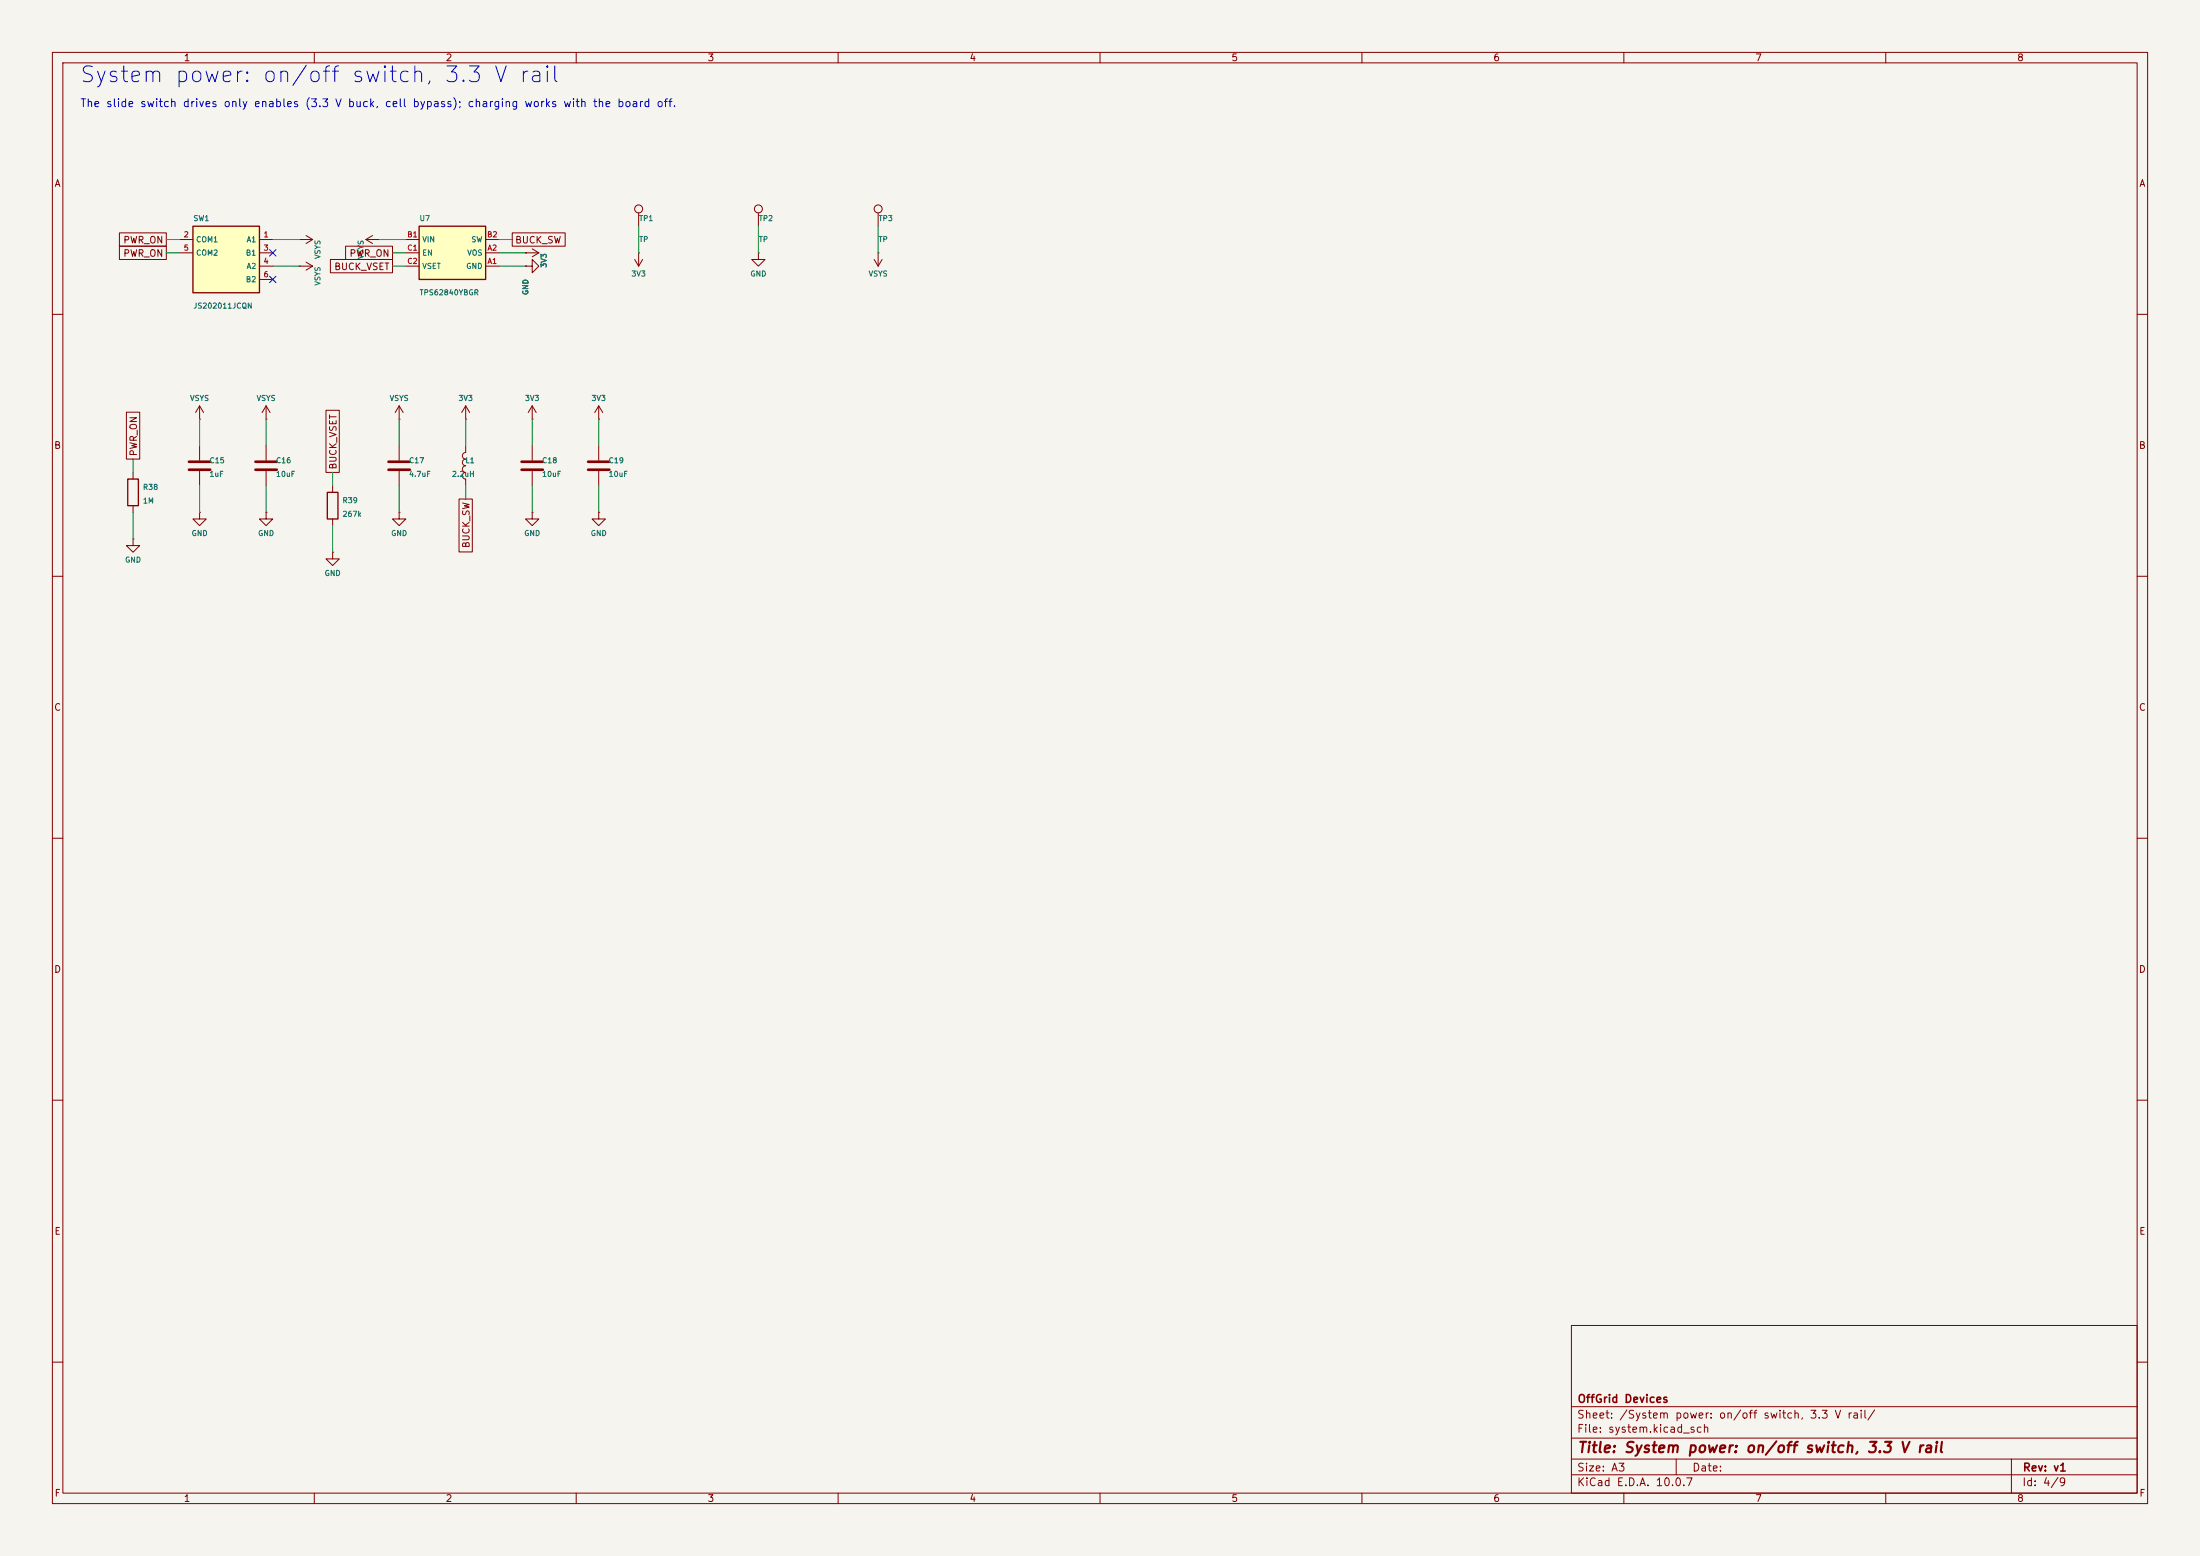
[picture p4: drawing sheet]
(kicad_sch
 (version 20250114)
 (generator "eeschema")
 (generator_version "10.0")
 (paper "A3")
 (title_block
  (title "System power: on/off switch, 3.3 V rail")
  (rev "v1")
  (company "OffGrid Devices"))
 (lib_symbols
  (symbol "Device:C"
   (pin_numbers (hide yes))
   (pin_names
    (offset 0.254)) (exclude_from_sim no) (in_bom yes) (on_board yes)
   (in_pos_files yes)
   (duplicate_pin_numbers_are_jumpers no)
   (property "Reference" "C" (at 0.635 2.54 0) (show_name no) (do_not_autoplace no) (effects (font (size 1.27 1.27)) (justify left)))
   (property "Value" "C" (at 0.635 -2.54 0) (show_name no) (do_not_autoplace no) (effects (font (size 1.27 1.27)) (justify left)))
   (property "Footprint" "" (at 0.9652 -3.81 0) (show_name no) (do_not_autoplace no) (hide yes) (effects (font (size 1.27 1.27))))
   (property "Datasheet" "" (at 0 0 0) (show_name no) (do_not_autoplace no) (hide yes) (effects (font (size 1.27 1.27))))
   (property "Description" "Unpolarized capacitor" (at 0 0 0) (show_name no) (do_not_autoplace no) (hide yes) (effects (font (size 1.27 1.27))))
   (symbol "C_0_1"
    (polyline (pts (xy -2.032 0.762) (xy 2.032 0.762)) (stroke (width 0.508) (type default)) (fill (type none)))
    (polyline (pts (xy -2.032 -0.762) (xy 2.032 -0.762)) (stroke (width 0.508) (type default)) (fill (type none))))
   (symbol "C_1_1"
    (pin passive line (at 0 3.81 270) (length 2.794) (name "" (effects (font (size 1.27 1.27)))) (number "1" (effects (font (size 1.27 1.27)))))
    (pin passive line (at 0 -3.81 90) (length 2.794) (name "" (effects (font (size 1.27 1.27)))) (number "2" (effects (font (size 1.27 1.27))))))
   (embedded_fonts no))
  (symbol "Device:L"
   (pin_numbers (hide yes))
   (pin_names
    (offset 1.016) (hide yes)) (exclude_from_sim no) (in_bom yes) (on_board yes)
   (in_pos_files yes)
   (duplicate_pin_numbers_are_jumpers no)
   (property "Reference" "L" (at -1.27 0 90) (show_name no) (do_not_autoplace no) (effects (font (size 1.27 1.27))))
   (property "Value" "L" (at 1.905 0 90) (show_name no) (do_not_autoplace no) (effects (font (size 1.27 1.27))))
   (property "Footprint" "" (at 0 0 0) (show_name no) (do_not_autoplace no) (hide yes) (effects (font (size 1.27 1.27))))
   (property "Datasheet" "" (at 0 0 0) (show_name no) (do_not_autoplace no) (hide yes) (effects (font (size 1.27 1.27))))
   (property "Description" "Inductor" (at 0 0 0) (show_name no) (do_not_autoplace no) (hide yes) (effects (font (size 1.27 1.27))))
   (symbol "L_0_1"
    (arc (start 0 2.54) (mid 0.6323 1.905) (end 0 1.27) (stroke (width 0) (type default)) (fill (type none)))
    (arc (start 0 1.27) (mid 0.6323 0.635) (end 0 0) (stroke (width 0) (type default)) (fill (type none)))
    (arc (start 0 0) (mid 0.6323 -0.635) (end 0 -1.27) (stroke (width 0) (type default)) (fill (type none)))
    (arc (start 0 -1.27) (mid 0.6323 -1.905) (end 0 -2.54) (stroke (width 0) (type default)) (fill (type none))))
   (symbol "L_1_1"
    (pin passive line (at 0 3.81 270) (length 1.27) (name "1" (effects (font (size 1.27 1.27)))) (number "1" (effects (font (size 1.27 1.27)))))
    (pin passive line (at 0 -3.81 90) (length 1.27) (name "2" (effects (font (size 1.27 1.27)))) (number "2" (effects (font (size 1.27 1.27))))))
   (embedded_fonts no))
  (symbol "Device:R"
   (pin_numbers (hide yes))
   (pin_names
    (offset 0)) (exclude_from_sim no) (in_bom yes) (on_board yes)
   (in_pos_files yes)
   (duplicate_pin_numbers_are_jumpers no)
   (property "Reference" "R" (at 2.032 0 90) (show_name no) (do_not_autoplace no) (effects (font (size 1.27 1.27))))
   (property "Value" "R" (at 0 0 90) (show_name no) (do_not_autoplace no) (effects (font (size 1.27 1.27))))
   (property "Footprint" "" (at -1.778 0 90) (show_name no) (do_not_autoplace no) (hide yes) (effects (font (size 1.27 1.27))))
   (property "Datasheet" "" (at 0 0 0) (show_name no) (do_not_autoplace no) (hide yes) (effects (font (size 1.27 1.27))))
   (property "Description" "Resistor" (at 0 0 0) (show_name no) (do_not_autoplace no) (hide yes) (effects (font (size 1.27 1.27))))
   (symbol "R_0_1"
    (rectangle (start -1.016 -2.54) (end 1.016 2.54) (stroke (width 0.254) (type default)) (fill (type none))))
   (symbol "R_1_1"
    (pin passive line (at 0 3.81 270) (length 1.27) (name "" (effects (font (size 1.27 1.27)))) (number "1" (effects (font (size 1.27 1.27)))))
    (pin passive line (at 0 -3.81 90) (length 1.27) (name "" (effects (font (size 1.27 1.27)))) (number "2" (effects (font (size 1.27 1.27))))))
   (embedded_fonts no))
  (symbol "og:SLIDE"
   (pin_names
    (offset 0.508)) (exclude_from_sim no) (in_bom yes) (on_board yes)
   (property "Reference" "SW" (at -6.35 6.35 0) (effects (font (size 1.27 1.27)) (justify left)))
   (property "Value" "SLIDE" (at -6.35 -8.89 0) (effects (font (size 1.27 1.27)) (justify left)))
   (property "Footprint" "" (at 0 0 0) (effects (font (size 1.27 1.27)) (hide yes)))
   (property "Datasheet" "" (at 0 0 0) (effects (font (size 1.27 1.27)) (hide yes)))
   (property "Description" "" (at 0 0 0) (effects (font (size 1.27 1.27)) (hide yes)))
   (symbol "SLIDE_0_1"
    (rectangle (start -6.35 5.08) (end 6.35 -7.62) (stroke (width 0.254) (type default)) (fill (type background))))
   (symbol "SLIDE_1_1"
    (pin passive line (at -8.89 2.54 0) (length 2.54) (name "COM1" (effects (font (size 1.016 1.016)))) (number "2" (effects (font (size 1.016 1.016)))))
    (pin passive line (at -8.89 0 0) (length 2.54) (name "COM2" (effects (font (size 1.016 1.016)))) (number "5" (effects (font (size 1.016 1.016)))))
    (pin passive line (at 8.89 2.54 180) (length 2.54) (name "A1" (effects (font (size 1.016 1.016)))) (number "1" (effects (font (size 1.016 1.016)))))
    (pin passive line (at 8.89 0 180) (length 2.54) (name "B1" (effects (font (size 1.016 1.016)))) (number "3" (effects (font (size 1.016 1.016)))))
    (pin passive line (at 8.89 -2.54 180) (length 2.54) (name "A2" (effects (font (size 1.016 1.016)))) (number "4" (effects (font (size 1.016 1.016)))))
    (pin passive line (at 8.89 -5.08 180) (length 2.54) (name "B2" (effects (font (size 1.016 1.016)))) (number "6" (effects (font (size 1.016 1.016))))))
   (embedded_fonts no))
  (symbol "og:TPS62840"
   (pin_names
    (offset 0.508)) (exclude_from_sim no) (in_bom yes) (on_board yes)
   (property "Reference" "U" (at -6.35 6.35 0) (effects (font (size 1.27 1.27)) (justify left)))
   (property "Value" "TPS62840" (at -6.35 -6.35 0) (effects (font (size 1.27 1.27)) (justify left)))
   (property "Footprint" "" (at 0 0 0) (effects (font (size 1.27 1.27)) (hide yes)))
   (property "Datasheet" "" (at 0 0 0) (effects (font (size 1.27 1.27)) (hide yes)))
   (property "Description" "" (at 0 0 0) (effects (font (size 1.27 1.27)) (hide yes)))
   (symbol "TPS62840_0_1"
    (rectangle (start -6.35 5.08) (end 6.35 -5.08) (stroke (width 0.254) (type default)) (fill (type background))))
   (symbol "TPS62840_1_1"
    (pin power_in line (at -8.89 2.54 0) (length 2.54) (name "VIN" (effects (font (size 1.016 1.016)))) (number "B1" (effects (font (size 1.016 1.016)))))
    (pin input line (at -8.89 0 0) (length 2.54) (name "EN" (effects (font (size 1.016 1.016)))) (number "C1" (effects (font (size 1.016 1.016)))))
    (pin passive line (at -8.89 -2.54 0) (length 2.54) (name "VSET" (effects (font (size 1.016 1.016)))) (number "C2" (effects (font (size 1.016 1.016)))))
    (pin passive line (at 8.89 2.54 180) (length 2.54) (name "SW" (effects (font (size 1.016 1.016)))) (number "B2" (effects (font (size 1.016 1.016)))))
    (pin power_out line (at 8.89 0 180) (length 2.54) (name "VOS" (effects (font (size 1.016 1.016)))) (number "A2" (effects (font (size 1.016 1.016)))))
    (pin power_in line (at 8.89 -2.54 180) (length 2.54) (name "GND" (effects (font (size 1.016 1.016)))) (number "A1" (effects (font (size 1.016 1.016))))))
   (embedded_fonts no))
  (symbol "og_connector:TestPoint_TP"
   (pin_numbers (hide yes))
   (pin_names
    (offset 0.762) (hide yes)) (exclude_from_sim no) (in_bom yes) (on_board yes)
   (in_pos_files yes)
   (duplicate_pin_numbers_are_jumpers no)
   (property "Reference" "TP" (at 0 6.858 0) (show_name no) (do_not_autoplace no) (effects (font (size 1.27 1.27))))
   (property "Value" "TestPoint" (at 0 5.08 0) (show_name no) (do_not_autoplace no) (effects (font (size 1.27 1.27))))
   (property "Footprint" "" (at 5.08 0 0) (show_name no) (do_not_autoplace no) (hide yes) (effects (font (size 1.27 1.27))))
   (property "Datasheet" "" (at 5.08 0 0) (show_name no) (do_not_autoplace no) (hide yes) (effects (font (size 1.27 1.27))))
   (property "Description" "test point" (at 0 0 0) (show_name no) (do_not_autoplace no) (hide yes) (effects (font (size 1.27 1.27))))
   (symbol "TestPoint_TP_0_1"
    (circle (center 0 3.302) (radius 0.762) (stroke (width 0) (type default)) (fill (type none))))
   (symbol "TestPoint_TP_1_1"
    (pin passive line (at 0 0 90) (length 2.54) (name "1" (effects (font (size 1.27 1.27)))) (number "1" (effects (font (size 1.27 1.27))))))
   (embedded_fonts no))
  (symbol "og_power:3V3"
   (power global)
   (pin_numbers (hide yes))
   (pin_names
    (offset 0) (hide yes)) (exclude_from_sim no) (in_bom yes) (on_board yes)
   (in_pos_files yes)
   (duplicate_pin_numbers_are_jumpers no)
   (property "Reference" "#PWR" (at 0 -3.81 0) (show_name no) (do_not_autoplace no) (hide yes) (effects (font (size 1.27 1.27))))
   (property "Value" "3V3" (at 0 3.556 0) (show_name no) (do_not_autoplace no) (effects (font (size 1.27 1.27))))
   (property "Footprint" "" (at 0 0 0) (show_name no) (do_not_autoplace no) (hide yes) (effects (font (size 1.27 1.27))))
   (property "Datasheet" "" (at 0 0 0) (show_name no) (do_not_autoplace no) (hide yes) (effects (font (size 1.27 1.27))))
   (property "Description" "Power symbol creates a global label with name \"3V3\"" (at 0 0 0) (show_name no) (do_not_autoplace no) (hide yes) (effects (font (size 1.27 1.27))))
   (symbol "3V3_0_1"
    (polyline (pts (xy -0.762 1.27) (xy 0 2.54)) (stroke (width 0) (type default)) (fill (type none)))
    (polyline (pts (xy 0 2.54) (xy 0.762 1.27)) (stroke (width 0) (type default)) (fill (type none)))
    (polyline (pts (xy 0 0) (xy 0 2.54)) (stroke (width 0) (type default)) (fill (type none))))
   (symbol "3V3_1_1"
    (pin power_in line (at 0 0 90) (length 0) (name "" (effects (font (size 1.27 1.27)))) (number "1" (effects (font (size 1.27 1.27))))))
   (embedded_fonts no))
  (symbol "og_power:VSYS"
   (power global)
   (pin_numbers (hide yes))
   (pin_names
    (offset 0) (hide yes)) (exclude_from_sim no) (in_bom yes) (on_board yes)
   (in_pos_files yes)
   (duplicate_pin_numbers_are_jumpers no)
   (property "Reference" "#PWR" (at 0 -3.81 0) (show_name no) (do_not_autoplace no) (hide yes) (effects (font (size 1.27 1.27))))
   (property "Value" "VSYS" (at 0 3.556 0) (show_name no) (do_not_autoplace no) (effects (font (size 1.27 1.27))))
   (property "Footprint" "" (at 0 0 0) (show_name no) (do_not_autoplace no) (hide yes) (effects (font (size 1.27 1.27))))
   (property "Datasheet" "" (at 0 0 0) (show_name no) (do_not_autoplace no) (hide yes) (effects (font (size 1.27 1.27))))
   (property "Description" "Power symbol creates a global label with name \"VSYS\"" (at 0 0 0) (show_name no) (do_not_autoplace no) (hide yes) (effects (font (size 1.27 1.27))))
   (symbol "VSYS_0_1"
    (polyline (pts (xy -0.762 1.27) (xy 0 2.54)) (stroke (width 0) (type default)) (fill (type none)))
    (polyline (pts (xy 0 2.54) (xy 0.762 1.27)) (stroke (width 0) (type default)) (fill (type none)))
    (polyline (pts (xy 0 0) (xy 0 2.54)) (stroke (width 0) (type default)) (fill (type none))))
   (symbol "VSYS_1_1"
    (pin power_in line (at 0 0 90) (length 0) (name "" (effects (font (size 1.27 1.27)))) (number "1" (effects (font (size 1.27 1.27))))))
   (embedded_fonts no))
  (symbol "power:GND"
   (power global)
   (pin_numbers (hide yes))
   (pin_names
    (offset 0) (hide yes)) (exclude_from_sim no) (in_bom yes) (on_board yes)
   (in_pos_files yes)
   (duplicate_pin_numbers_are_jumpers no)
   (property "Reference" "#PWR" (at 0 -6.35 0) (show_name no) (do_not_autoplace no) (hide yes) (effects (font (size 1.27 1.27))))
   (property "Value" "GND" (at 0 -3.81 0) (show_name no) (do_not_autoplace no) (effects (font (size 1.27 1.27))))
   (property "Footprint" "" (at 0 0 0) (show_name no) (do_not_autoplace no) (hide yes) (effects (font (size 1.27 1.27))))
   (property "Datasheet" "" (at 0 0 0) (show_name no) (do_not_autoplace no) (hide yes) (effects (font (size 1.27 1.27))))
   (property "Description" "Power symbol creates a global label with name \"GND\" , ground" (at 0 0 0) (show_name no) (do_not_autoplace no) (hide yes) (effects (font (size 1.27 1.27))))
   (symbol "GND_0_1"
    (polyline (pts (xy 0 0) (xy 0 -1.27) (xy 1.27 -1.27) (xy 0 -2.54) (xy -1.27 -1.27) (xy 0 -1.27)) (stroke (width 0) (type default)) (fill (type none))))
   (symbol "GND_1_1"
    (pin power_in line (at 0 0 270) (length 0) (name "" (effects (font (size 1.27 1.27)))) (number "1" (effects (font (size 1.27 1.27))))))
   (embedded_fonts no)))
 (text "System power: on/off switch, 3.3 V rail"
  (exclude_from_sim no)
  (at 15.24 12.7 0)
  (effects (font (size 3 3)) (justify left top)))
 (text "The slide switch drives only enables (3.3 V buck, cell bypass); charging works with the board off."
  (exclude_from_sim no)
  (at 15.24 19.05 0)
  (effects (font (size 1.5 1.5)) (justify left top)))
 (symbol
  (lib_id "og:SLIDE")
  (at 43.18 48.26 0)
  (unit 1)
  (exclude_from_sim no)
  (in_bom yes)
  (on_board yes)
  (dnp no)
  (property "Reference" "SW1" (at 36.83 41.68 0) (effects (font (size 1 1)) (justify left)))
  (property "Value" "JS202011JCQN" (at 36.83 58.38 0) (effects (font (size 1 1)) (justify left)))
  (property "Footprint" "og:SW_DPDT_CK_JS202011JCQN" (at 43.18 48.26 0) (effects (font (size 1.27 1.27)) (hide yes)))
  (property "MPN" "JS202011JCQN" (at 43.18 48.26 0) (effects (font (size 1.27 1.27)) (hide yes)))
  (property "Manufacturer" "C&K" (at 43.18 48.26 0) (effects (font (size 1.27 1.27)) (hide yes)))
  (property "LCSC" "C221665" (at 43.18 48.26 0) (effects (font (size 1.27 1.27)) (hide yes)))
  (property "Description" "Slide switch DPDT 300 mA, vertical (lever up, beside the buttons: owner, 2 Nov 2026); drives the 3.3 V supply enable, carries no load current; both poles in parallel" (at 43.18 48.26 0) (effects (font (size 1.27 1.27)) (hide yes))))
 (wire
  (pts (xy 34.29 45.72) (xy 31.75 45.72))
  (stroke (width 0) (type default)))
 (global_label "PWR_ON"
  (shape passive)
  (at 31.75 45.72 180)
  (fields_autoplaced yes)
  (effects (font (size 1.27 1.27)) (justify right))
  (property "Intersheetrefs" "${INTERSHEET_REFS}" (at 31.75 45.72 0) (effects (font (size 1.27 1.27)) (justify right) (hide yes))))
 (wire
  (pts (xy 34.29 48.26) (xy 31.75 48.26))
  (stroke (width 0) (type default)))
 (global_label "PWR_ON"
  (shape passive)
  (at 31.75 48.26 180)
  (fields_autoplaced yes)
  (effects (font (size 1.27 1.27)) (justify right))
  (property "Intersheetrefs" "${INTERSHEET_REFS}" (at 31.75 48.26 0) (effects (font (size 1.27 1.27)) (justify right) (hide yes))))
 (wire
  (pts (xy 52.07 45.72) (xy 57.15 45.72))
  (stroke (width 0) (type default)))
 (symbol
  (lib_id "og_power:VSYS")
  (at 57.15 45.72 270)
  (unit 1)
  (exclude_from_sim no)
  (in_bom no)
  (on_board no)
  (dnp no)
  (property "Reference" "#PWRSYS001" (at 57.15 42.52 0) (effects (font (size 1 1)) (justify left) (hide yes)))
  (property "Value" "VSYS" (at 60.65 45.72 0) (effects (font (size 1 1)) (justify left))))
 (no_connect
  (at 52.07 48.26))
 (wire
  (pts (xy 52.07 50.8) (xy 57.15 50.8))
  (stroke (width 0) (type default)))
 (symbol
  (lib_id "og_power:VSYS")
  (at 57.15 50.8 270)
  (unit 1)
  (exclude_from_sim no)
  (in_bom no)
  (on_board no)
  (dnp no)
  (property "Reference" "#PWRSYS002" (at 57.15 47.6 0) (effects (font (size 1 1)) (justify left) (hide yes)))
  (property "Value" "VSYS" (at 60.65 50.8 0) (effects (font (size 1 1)) (justify left))))
 (no_connect
  (at 52.07 53.34))
 (symbol
  (lib_id "og:TPS62840")
  (at 86.36 48.26 0)
  (unit 1)
  (exclude_from_sim no)
  (in_bom yes)
  (on_board yes)
  (dnp no)
  (property "Reference" "U7" (at 80.01 41.68 0) (effects (font (size 1 1)) (justify left)))
  (property "Value" "TPS62840YBGR" (at 80.01 55.84 0) (effects (font (size 1 1)) (justify left)))
  (property "Footprint" "og:DSBGA-6_L1.4-W1.0-R2-C3-P0.40-BL" (at 86.36 48.26 0) (effects (font (size 1.27 1.27)) (hide yes)))
  (property "MPN" "TPS62840YBGR" (at 86.36 48.26 0) (effects (font (size 1.27 1.27)) (hide yes)))
  (property "Manufacturer" "Texas Instruments" (at 86.36 48.26 0) (effects (font (size 1.27 1.27)) (hide yes)))
  (property "DigiKey" "296-TPS62840YBGRCT-ND" (at 86.36 48.26 0) (effects (font (size 1.27 1.27)) (hide yes)))
  (property "LCSC" "C2071139" (at 86.36 48.26 0) (effects (font (size 1.27 1.27)) (hide yes)))
  (property "Description" "Buck 1.8-6.5 V in, 750 mA, 60 nA quiescent, WCSP-6 (3.3 V rail)" (at 86.36 48.26 0) (effects (font (size 1.27 1.27)) (hide yes))))
 (wire
  (pts (xy 77.47 45.72) (xy 72.39 45.72))
  (stroke (width 0) (type default)))
 (symbol
  (lib_id "og_power:VSYS")
  (at 72.39 45.72 90)
  (unit 1)
  (exclude_from_sim no)
  (in_bom no)
  (on_board no)
  (dnp no)
  (property "Reference" "#PWRSYS003" (at 72.39 42.52 0) (effects (font (size 1 1)) (justify right) (hide yes)))
  (property "Value" "VSYS" (at 68.89 45.72 0) (effects (font (size 1 1)) (justify right))))
 (wire
  (pts (xy 77.47 48.26) (xy 74.93 48.26))
  (stroke (width 0) (type default)))
 (global_label "PWR_ON"
  (shape passive)
  (at 74.93 48.26 180)
  (fields_autoplaced yes)
  (effects (font (size 1.27 1.27)) (justify right))
  (property "Intersheetrefs" "${INTERSHEET_REFS}" (at 74.93 48.26 0) (effects (font (size 1.27 1.27)) (justify right) (hide yes))))
 (wire
  (pts (xy 77.47 50.8) (xy 74.93 50.8))
  (stroke (width 0) (type default)))
 (global_label "BUCK_VSET"
  (shape passive)
  (at 74.93 50.8 180)
  (fields_autoplaced yes)
  (effects (font (size 1.27 1.27)) (justify right))
  (property "Intersheetrefs" "${INTERSHEET_REFS}" (at 74.93 50.8 0) (effects (font (size 1.27 1.27)) (justify right) (hide yes))))
 (wire
  (pts (xy 95.25 45.72) (xy 97.79 45.72))
  (stroke (width 0) (type default)))
 (global_label "BUCK_SW"
  (shape passive)
  (at 97.79 45.72 0)
  (fields_autoplaced yes)
  (effects (font (size 1.27 1.27)) (justify left))
  (property "Intersheetrefs" "${INTERSHEET_REFS}" (at 97.79 45.72 0) (effects (font (size 1.27 1.27)) (justify left) (hide yes))))
 (wire
  (pts (xy 95.25 48.26) (xy 100.33 48.26))
  (stroke (width 0) (type default)))
 (symbol
  (lib_id "og_power:3V3")
  (at 100.33 48.26 270)
  (unit 1)
  (exclude_from_sim no)
  (in_bom no)
  (on_board no)
  (dnp no)
  (property "Reference" "#PWRSYS004" (at 100.33 45.06 0) (effects (font (size 1 1)) (justify left) (hide yes)))
  (property "Value" "3V3" (at 103.83 48.26 0) (effects (font (size 1 1)) (justify left))))
 (wire
  (pts (xy 95.25 50.8) (xy 100.33 50.8))
  (stroke (width 0) (type default)))
 (symbol
  (lib_id "power:GND")
  (at 100.33 50.8 90)
  (unit 1)
  (exclude_from_sim no)
  (in_bom no)
  (on_board no)
  (dnp no)
  (property "Reference" "#PWRSYS005" (at 100.33 47.6 0) (effects (font (size 1 1)) (hide yes)))
  (property "Value" "GND" (at 100.33 54.8 0) (effects (font (size 1 1)))))
 (symbol
  (lib_id "og_connector:TestPoint_TP")
  (at 121.92 43.18 0)
  (unit 1)
  (exclude_from_sim no)
  (in_bom yes)
  (on_board yes)
  (dnp no)
  (property "Reference" "TP1" (at 121.92 41.68 0) (effects (font (size 1 1)) (justify left)))
  (property "Value" "TP" (at 121.92 45.68 0) (effects (font (size 1 1)) (justify left)))
  (property "Footprint" "og:TestPoint_Pad_1.0mm" (at 121.92 43.18 0) (effects (font (size 1.27 1.27)) (hide yes)))
  (property "MPN" "(copper pad)" (at 121.92 43.18 0) (effects (font (size 1.27 1.27)) (hide yes)))
  (property "Description" "Test pad" (at 121.92 43.18 0) (effects (font (size 1.27 1.27)) (hide yes))))
 (wire
  (pts (xy 121.92 43.18) (xy 121.92 48.26))
  (stroke (width 0) (type default)))
 (symbol
  (lib_id "og_power:3V3")
  (at 121.92 48.26 180)
  (unit 1)
  (exclude_from_sim no)
  (in_bom no)
  (on_board no)
  (dnp no)
  (property "Reference" "#PWRSYS006" (at 121.92 45.06 0) (effects (font (size 1 1)) (hide yes)))
  (property "Value" "3V3" (at 121.92 52.26 0) (effects (font (size 1 1)))))
 (symbol
  (lib_id "og_connector:TestPoint_TP")
  (at 144.78 43.18 0)
  (unit 1)
  (exclude_from_sim no)
  (in_bom yes)
  (on_board yes)
  (dnp no)
  (property "Reference" "TP2" (at 144.78 41.68 0) (effects (font (size 1 1)) (justify left)))
  (property "Value" "TP" (at 144.78 45.68 0) (effects (font (size 1 1)) (justify left)))
  (property "Footprint" "og:TestPoint_Pad_1.0mm" (at 144.78 43.18 0) (effects (font (size 1.27 1.27)) (hide yes)))
  (property "MPN" "(copper pad)" (at 144.78 43.18 0) (effects (font (size 1.27 1.27)) (hide yes)))
  (property "Description" "Test pad" (at 144.78 43.18 0) (effects (font (size 1.27 1.27)) (hide yes))))
 (wire
  (pts (xy 144.78 43.18) (xy 144.78 48.26))
  (stroke (width 0) (type default)))
 (symbol
  (lib_id "power:GND")
  (at 144.78 48.26 0)
  (unit 1)
  (exclude_from_sim no)
  (in_bom no)
  (on_board no)
  (dnp no)
  (property "Reference" "#PWRSYS007" (at 144.78 45.06 0) (effects (font (size 1 1)) (hide yes)))
  (property "Value" "GND" (at 144.78 52.26 0) (effects (font (size 1 1)))))
 (symbol
  (lib_id "og_connector:TestPoint_TP")
  (at 167.64 43.18 0)
  (unit 1)
  (exclude_from_sim no)
  (in_bom yes)
  (on_board yes)
  (dnp no)
  (property "Reference" "TP3" (at 167.64 41.68 0) (effects (font (size 1 1)) (justify left)))
  (property "Value" "TP" (at 167.64 45.68 0) (effects (font (size 1 1)) (justify left)))
  (property "Footprint" "og:TestPoint_Pad_1.0mm" (at 167.64 43.18 0) (effects (font (size 1.27 1.27)) (hide yes)))
  (property "MPN" "(copper pad)" (at 167.64 43.18 0) (effects (font (size 1.27 1.27)) (hide yes)))
  (property "Description" "Test pad" (at 167.64 43.18 0) (effects (font (size 1.27 1.27)) (hide yes))))
 (wire
  (pts (xy 167.64 43.18) (xy 167.64 48.26))
  (stroke (width 0) (type default)))
 (symbol
  (lib_id "og_power:VSYS")
  (at 167.64 48.26 180)
  (unit 1)
  (exclude_from_sim no)
  (in_bom no)
  (on_board no)
  (dnp no)
  (property "Reference" "#PWRSYS008" (at 167.64 45.06 0) (effects (font (size 1 1)) (hide yes)))
  (property "Value" "VSYS" (at 167.64 52.26 0) (effects (font (size 1 1)))))
 (symbol
  (lib_id "Device:R")
  (at 25.4 93.98 0)
  (unit 1)
  (exclude_from_sim no)
  (in_bom yes)
  (on_board yes)
  (dnp no)
  (property "Reference" "R38" (at 27.2 92.98 0) (effects (font (size 1 1)) (justify left)))
  (property "Value" "1M" (at 27.2 95.58 0) (effects (font (size 1 1)) (justify left)))
  (property "Footprint" "og:R_0402" (at 25.4 93.98 0) (effects (font (size 1.27 1.27)) (hide yes)))
  (property "MPN" "RC0402FR-071ML" (at 25.4 93.98 0) (effects (font (size 1.27 1.27)) (hide yes)))
  (property "Manufacturer" "Yageo" (at 25.4 93.98 0) (effects (font (size 1.27 1.27)) (hide yes)))
  (property "DigiKey" "311-1.00MLRCT-ND" (at 25.4 93.98 0) (effects (font (size 1.27 1.27)) (hide yes)))
  (property "LCSC" "C138033" (at 25.4 93.98 0) (effects (font (size 1.27 1.27)) (hide yes)))
  (property "Description" "Resistor 1M 1% 0402" (at 25.4 93.98 0) (effects (font (size 1.27 1.27)) (hide yes))))
 (wire
  (pts (xy 25.4 90.17) (xy 25.4 87.63))
  (stroke (width 0) (type default)))
 (global_label "PWR_ON"
  (shape passive)
  (at 25.4 87.63 90)
  (fields_autoplaced yes)
  (effects (font (size 1.27 1.27)) (justify left))
  (property "Intersheetrefs" "${INTERSHEET_REFS}" (at 25.4 87.63 0) (effects (font (size 1.27 1.27)) (justify left) (hide yes))))
 (wire
  (pts (xy 25.4 97.79) (xy 25.4 102.87))
  (stroke (width 0) (type default)))
 (symbol
  (lib_id "power:GND")
  (at 25.4 102.87 0)
  (unit 1)
  (exclude_from_sim no)
  (in_bom no)
  (on_board no)
  (dnp no)
  (property "Reference" "#PWRSYS009" (at 25.4 99.67 0) (effects (font (size 1 1)) (hide yes)))
  (property "Value" "GND" (at 25.4 106.87 0) (effects (font (size 1 1)))))
 (symbol
  (lib_id "Device:C")
  (at 38.1 88.9 0)
  (unit 1)
  (exclude_from_sim no)
  (in_bom yes)
  (on_board yes)
  (dnp no)
  (property "Reference" "C15" (at 39.9 87.9 0) (effects (font (size 1 1)) (justify left)))
  (property "Value" "1uF" (at 39.9 90.5 0) (effects (font (size 1 1)) (justify left)))
  (property "Footprint" "og:C_0603" (at 38.1 88.9 0) (effects (font (size 1.27 1.27)) (hide yes)))
  (property "MPN" "CL10B105KA8NNNC" (at 38.1 88.9 0) (effects (font (size 1.27 1.27)) (hide yes)))
  (property "Manufacturer" "Samsung Electro-Mechanics" (at 38.1 88.9 0) (effects (font (size 1.27 1.27)) (hide yes)))
  (property "DigiKey" "1276-1184-1-ND" (at 38.1 88.9 0) (effects (font (size 1.27 1.27)) (hide yes)))
  (property "LCSC" "C29936" (at 38.1 88.9 0) (effects (font (size 1.27 1.27)) (hide yes)))
  (property "Description" "Capacitor 1uF 25V X7R 0603" (at 38.1 88.9 0) (effects (font (size 1.27 1.27)) (hide yes))))
 (wire
  (pts (xy 38.1 85.09) (xy 38.1 80.01))
  (stroke (width 0) (type default)))
 (symbol
  (lib_id "og_power:VSYS")
  (at 38.1 80.01 0)
  (unit 1)
  (exclude_from_sim no)
  (in_bom no)
  (on_board no)
  (dnp no)
  (property "Reference" "#PWRSYS010" (at 38.1 76.81 0) (effects (font (size 1 1)) (hide yes)))
  (property "Value" "VSYS" (at 38.1 76.01 0) (effects (font (size 1 1)))))
 (wire
  (pts (xy 38.1 92.71) (xy 38.1 97.79))
  (stroke (width 0) (type default)))
 (symbol
  (lib_id "power:GND")
  (at 38.1 97.79 0)
  (unit 1)
  (exclude_from_sim no)
  (in_bom no)
  (on_board no)
  (dnp no)
  (property "Reference" "#PWRSYS011" (at 38.1 94.59 0) (effects (font (size 1 1)) (hide yes)))
  (property "Value" "GND" (at 38.1 101.79 0) (effects (font (size 1 1)))))
 (symbol
  (lib_id "Device:C")
  (at 50.8 88.9 0)
  (unit 1)
  (exclude_from_sim no)
  (in_bom yes)
  (on_board yes)
  (dnp no)
  (property "Reference" "C16" (at 52.6 87.9 0) (effects (font (size 1 1)) (justify left)))
  (property "Value" "10uF" (at 52.6 90.5 0) (effects (font (size 1 1)) (justify left)))
  (property "Footprint" "og:C_0603" (at 50.8 88.9 0) (effects (font (size 1.27 1.27)) (hide yes)))
  (property "MPN" "CL10A106KP8NNNC" (at 50.8 88.9 0) (effects (font (size 1.27 1.27)) (hide yes)))
  (property "Manufacturer" "Samsung Electro-Mechanics" (at 50.8 88.9 0) (effects (font (size 1.27 1.27)) (hide yes)))
  (property "DigiKey" "1276-1192-1-ND" (at 50.8 88.9 0) (effects (font (size 1.27 1.27)) (hide yes)))
  (property "LCSC" "C19702" (at 50.8 88.9 0) (effects (font (size 1.27 1.27)) (hide yes)))
  (property "Description" "Capacitor 10uF 10V X5R 0603" (at 50.8 88.9 0) (effects (font (size 1.27 1.27)) (hide yes))))
 (wire
  (pts (xy 50.8 85.09) (xy 50.8 80.01))
  (stroke (width 0) (type default)))
 (symbol
  (lib_id "og_power:VSYS")
  (at 50.8 80.01 0)
  (unit 1)
  (exclude_from_sim no)
  (in_bom no)
  (on_board no)
  (dnp no)
  (property "Reference" "#PWRSYS012" (at 50.8 76.81 0) (effects (font (size 1 1)) (hide yes)))
  (property "Value" "VSYS" (at 50.8 76.01 0) (effects (font (size 1 1)))))
 (wire
  (pts (xy 50.8 92.71) (xy 50.8 97.79))
  (stroke (width 0) (type default)))
 (symbol
  (lib_id "power:GND")
  (at 50.8 97.79 0)
  (unit 1)
  (exclude_from_sim no)
  (in_bom no)
  (on_board no)
  (dnp no)
  (property "Reference" "#PWRSYS013" (at 50.8 94.59 0) (effects (font (size 1 1)) (hide yes)))
  (property "Value" "GND" (at 50.8 101.79 0) (effects (font (size 1 1)))))
 (symbol
  (lib_id "Device:R")
  (at 63.5 96.52 0)
  (unit 1)
  (exclude_from_sim no)
  (in_bom yes)
  (on_board yes)
  (dnp no)
  (property "Reference" "R39" (at 65.3 95.52 0) (effects (font (size 1 1)) (justify left)))
  (property "Value" "267k" (at 65.3 98.12 0) (effects (font (size 1 1)) (justify left)))
  (property "Footprint" "og:R_0402" (at 63.5 96.52 0) (effects (font (size 1.27 1.27)) (hide yes)))
  (property "MPN" "RC0402FR-07267KL" (at 63.5 96.52 0) (effects (font (size 1.27 1.27)) (hide yes)))
  (property "Manufacturer" "Yageo" (at 63.5 96.52 0) (effects (font (size 1.27 1.27)) (hide yes)))
  (property "DigiKey" "YAG3079CT-ND" (at 63.5 96.52 0) (effects (font (size 1.27 1.27)) (hide yes)))
  (property "LCSC" "C327360" (at 63.5 96.52 0) (effects (font (size 1.27 1.27)) (hide yes)))
  (property "Description" "Resistor 267k 1% 0402" (at 63.5 96.52 0) (effects (font (size 1.27 1.27)) (hide yes))))
 (wire
  (pts (xy 63.5 92.71) (xy 63.5 90.17))
  (stroke (width 0) (type default)))
 (global_label "BUCK_VSET"
  (shape passive)
  (at 63.5 90.17 90)
  (fields_autoplaced yes)
  (effects (font (size 1.27 1.27)) (justify left))
  (property "Intersheetrefs" "${INTERSHEET_REFS}" (at 63.5 90.17 0) (effects (font (size 1.27 1.27)) (justify left) (hide yes))))
 (wire
  (pts (xy 63.5 100.33) (xy 63.5 105.41))
  (stroke (width 0) (type default)))
 (symbol
  (lib_id "power:GND")
  (at 63.5 105.41 0)
  (unit 1)
  (exclude_from_sim no)
  (in_bom no)
  (on_board no)
  (dnp no)
  (property "Reference" "#PWRSYS014" (at 63.5 102.21 0) (effects (font (size 1 1)) (hide yes)))
  (property "Value" "GND" (at 63.5 109.41 0) (effects (font (size 1 1)))))
 (symbol
  (lib_id "Device:C")
  (at 76.2 88.9 0)
  (unit 1)
  (exclude_from_sim no)
  (in_bom yes)
  (on_board yes)
  (dnp no)
  (property "Reference" "C17" (at 78 87.9 0) (effects (font (size 1 1)) (justify left)))
  (property "Value" "4.7uF" (at 78 90.5 0) (effects (font (size 1 1)) (justify left)))
  (property "Footprint" "og:C_0603" (at 76.2 88.9 0) (effects (font (size 1.27 1.27)) (hide yes)))
  (property "MPN" "CL10A475KP8NNNC" (at 76.2 88.9 0) (effects (font (size 1.27 1.27)) (hide yes)))
  (property "Manufacturer" "Samsung Electro-Mechanics" (at 76.2 88.9 0) (effects (font (size 1.27 1.27)) (hide yes)))
  (property "DigiKey" "1276-1044-1-ND" (at 76.2 88.9 0) (effects (font (size 1.27 1.27)) (hide yes)))
  (property "LCSC" "C1705" (at 76.2 88.9 0) (effects (font (size 1.27 1.27)) (hide yes)))
  (property "Description" "Capacitor 4.7uF 10V X5R 0603" (at 76.2 88.9 0) (effects (font (size 1.27 1.27)) (hide yes))))
 (wire
  (pts (xy 76.2 85.09) (xy 76.2 80.01))
  (stroke (width 0) (type default)))
 (symbol
  (lib_id "og_power:VSYS")
  (at 76.2 80.01 0)
  (unit 1)
  (exclude_from_sim no)
  (in_bom no)
  (on_board no)
  (dnp no)
  (property "Reference" "#PWRSYS015" (at 76.2 76.81 0) (effects (font (size 1 1)) (hide yes)))
  (property "Value" "VSYS" (at 76.2 76.01 0) (effects (font (size 1 1)))))
 (wire
  (pts (xy 76.2 92.71) (xy 76.2 97.79))
  (stroke (width 0) (type default)))
 (symbol
  (lib_id "power:GND")
  (at 76.2 97.79 0)
  (unit 1)
  (exclude_from_sim no)
  (in_bom no)
  (on_board no)
  (dnp no)
  (property "Reference" "#PWRSYS016" (at 76.2 94.59 0) (effects (font (size 1 1)) (hide yes)))
  (property "Value" "GND" (at 76.2 101.79 0) (effects (font (size 1 1)))))
 (symbol
  (lib_id "Device:L")
  (at 88.9 88.9 180)
  (unit 1)
  (exclude_from_sim no)
  (in_bom yes)
  (on_board yes)
  (dnp no)
  (property "Reference" "L1" (at 90.7 87.9 0) (effects (font (size 1 1)) (justify left)))
  (property "Value" "2.2uH" (at 90.7 90.5 0) (effects (font (size 1 1)) (justify left)))
  (property "Footprint" "og:L_0806" (at 88.9 88.9 0) (effects (font (size 1.27 1.27)) (hide yes)))
  (property "MPN" "DFE201610E-2R2M=P2" (at 88.9 88.9 0) (effects (font (size 1.27 1.27)) (hide yes)))
  (property "Manufacturer" "Murata" (at 88.9 88.9 0) (effects (font (size 1.27 1.27)) (hide yes)))
  (property "DigiKey" "490-17728-1-ND" (at 88.9 88.9 0) (effects (font (size 1.27 1.27)) (hide yes)))
  (property "LCSC" "C337891" (at 88.9 88.9 0) (effects (font (size 1.27 1.27)) (hide yes)))
  (property "Description" "Inductor 2.2uH 0806 3.3 V buck" (at 88.9 88.9 0) (effects (font (size 1.27 1.27)) (hide yes))))
 (wire
  (pts (xy 88.9 92.71) (xy 88.9 95.25))
  (stroke (width 0) (type default)))
 (global_label "BUCK_SW"
  (shape passive)
  (at 88.9 95.25 270)
  (fields_autoplaced yes)
  (effects (font (size 1.27 1.27)) (justify right))
  (property "Intersheetrefs" "${INTERSHEET_REFS}" (at 88.9 95.25 0) (effects (font (size 1.27 1.27)) (justify right) (hide yes))))
 (wire
  (pts (xy 88.9 85.09) (xy 88.9 80.01))
  (stroke (width 0) (type default)))
 (symbol
  (lib_id "og_power:3V3")
  (at 88.9 80.01 0)
  (unit 1)
  (exclude_from_sim no)
  (in_bom no)
  (on_board no)
  (dnp no)
  (property "Reference" "#PWRSYS017" (at 88.9 76.81 0) (effects (font (size 1 1)) (hide yes)))
  (property "Value" "3V3" (at 88.9 76.01 0) (effects (font (size 1 1)))))
 (symbol
  (lib_id "Device:C")
  (at 101.6 88.9 0)
  (unit 1)
  (exclude_from_sim no)
  (in_bom yes)
  (on_board yes)
  (dnp no)
  (property "Reference" "C18" (at 103.4 87.9 0) (effects (font (size 1 1)) (justify left)))
  (property "Value" "10uF" (at 103.4 90.5 0) (effects (font (size 1 1)) (justify left)))
  (property "Footprint" "og:C_0603" (at 101.6 88.9 0) (effects (font (size 1.27 1.27)) (hide yes)))
  (property "MPN" "CL10A106KP8NNNC" (at 101.6 88.9 0) (effects (font (size 1.27 1.27)) (hide yes)))
  (property "Manufacturer" "Samsung Electro-Mechanics" (at 101.6 88.9 0) (effects (font (size 1.27 1.27)) (hide yes)))
  (property "DigiKey" "1276-1192-1-ND" (at 101.6 88.9 0) (effects (font (size 1.27 1.27)) (hide yes)))
  (property "LCSC" "C19702" (at 101.6 88.9 0) (effects (font (size 1.27 1.27)) (hide yes)))
  (property "Description" "Capacitor 10uF 10V X5R 0603" (at 101.6 88.9 0) (effects (font (size 1.27 1.27)) (hide yes))))
 (wire
  (pts (xy 101.6 85.09) (xy 101.6 80.01))
  (stroke (width 0) (type default)))
 (symbol
  (lib_id "og_power:3V3")
  (at 101.6 80.01 0)
  (unit 1)
  (exclude_from_sim no)
  (in_bom no)
  (on_board no)
  (dnp no)
  (property "Reference" "#PWRSYS018" (at 101.6 76.81 0) (effects (font (size 1 1)) (hide yes)))
  (property "Value" "3V3" (at 101.6 76.01 0) (effects (font (size 1 1)))))
 (wire
  (pts (xy 101.6 92.71) (xy 101.6 97.79))
  (stroke (width 0) (type default)))
 (symbol
  (lib_id "power:GND")
  (at 101.6 97.79 0)
  (unit 1)
  (exclude_from_sim no)
  (in_bom no)
  (on_board no)
  (dnp no)
  (property "Reference" "#PWRSYS019" (at 101.6 94.59 0) (effects (font (size 1 1)) (hide yes)))
  (property "Value" "GND" (at 101.6 101.79 0) (effects (font (size 1 1)))))
 (symbol
  (lib_id "Device:C")
  (at 114.3 88.9 0)
  (unit 1)
  (exclude_from_sim no)
  (in_bom yes)
  (on_board yes)
  (dnp no)
  (property "Reference" "C19" (at 116.1 87.9 0) (effects (font (size 1 1)) (justify left)))
  (property "Value" "10uF" (at 116.1 90.5 0) (effects (font (size 1 1)) (justify left)))
  (property "Footprint" "og:C_0603" (at 114.3 88.9 0) (effects (font (size 1.27 1.27)) (hide yes)))
  (property "MPN" "CL10A106KP8NNNC" (at 114.3 88.9 0) (effects (font (size 1.27 1.27)) (hide yes)))
  (property "Manufacturer" "Samsung Electro-Mechanics" (at 114.3 88.9 0) (effects (font (size 1.27 1.27)) (hide yes)))
  (property "DigiKey" "1276-1192-1-ND" (at 114.3 88.9 0) (effects (font (size 1.27 1.27)) (hide yes)))
  (property "LCSC" "C19702" (at 114.3 88.9 0) (effects (font (size 1.27 1.27)) (hide yes)))
  (property "Description" "Capacitor 10uF 10V X5R 0603" (at 114.3 88.9 0) (effects (font (size 1.27 1.27)) (hide yes))))
 (wire
  (pts (xy 114.3 85.09) (xy 114.3 80.01))
  (stroke (width 0) (type default)))
 (symbol
  (lib_id "og_power:3V3")
  (at 114.3 80.01 0)
  (unit 1)
  (exclude_from_sim no)
  (in_bom no)
  (on_board no)
  (dnp no)
  (property "Reference" "#PWRSYS020" (at 114.3 76.81 0) (effects (font (size 1 1)) (hide yes)))
  (property "Value" "3V3" (at 114.3 76.01 0) (effects (font (size 1 1)))))
 (wire
  (pts (xy 114.3 92.71) (xy 114.3 97.79))
  (stroke (width 0) (type default)))
 (symbol
  (lib_id "power:GND")
  (at 114.3 97.79 0)
  (unit 1)
  (exclude_from_sim no)
  (in_bom no)
  (on_board no)
  (dnp no)
  (property "Reference" "#PWRSYS021" (at 114.3 94.59 0) (effects (font (size 1 1)) (hide yes)))
  (property "Value" "GND" (at 114.3 101.79 0) (effects (font (size 1 1)))))
 (embedded_fonts no))
